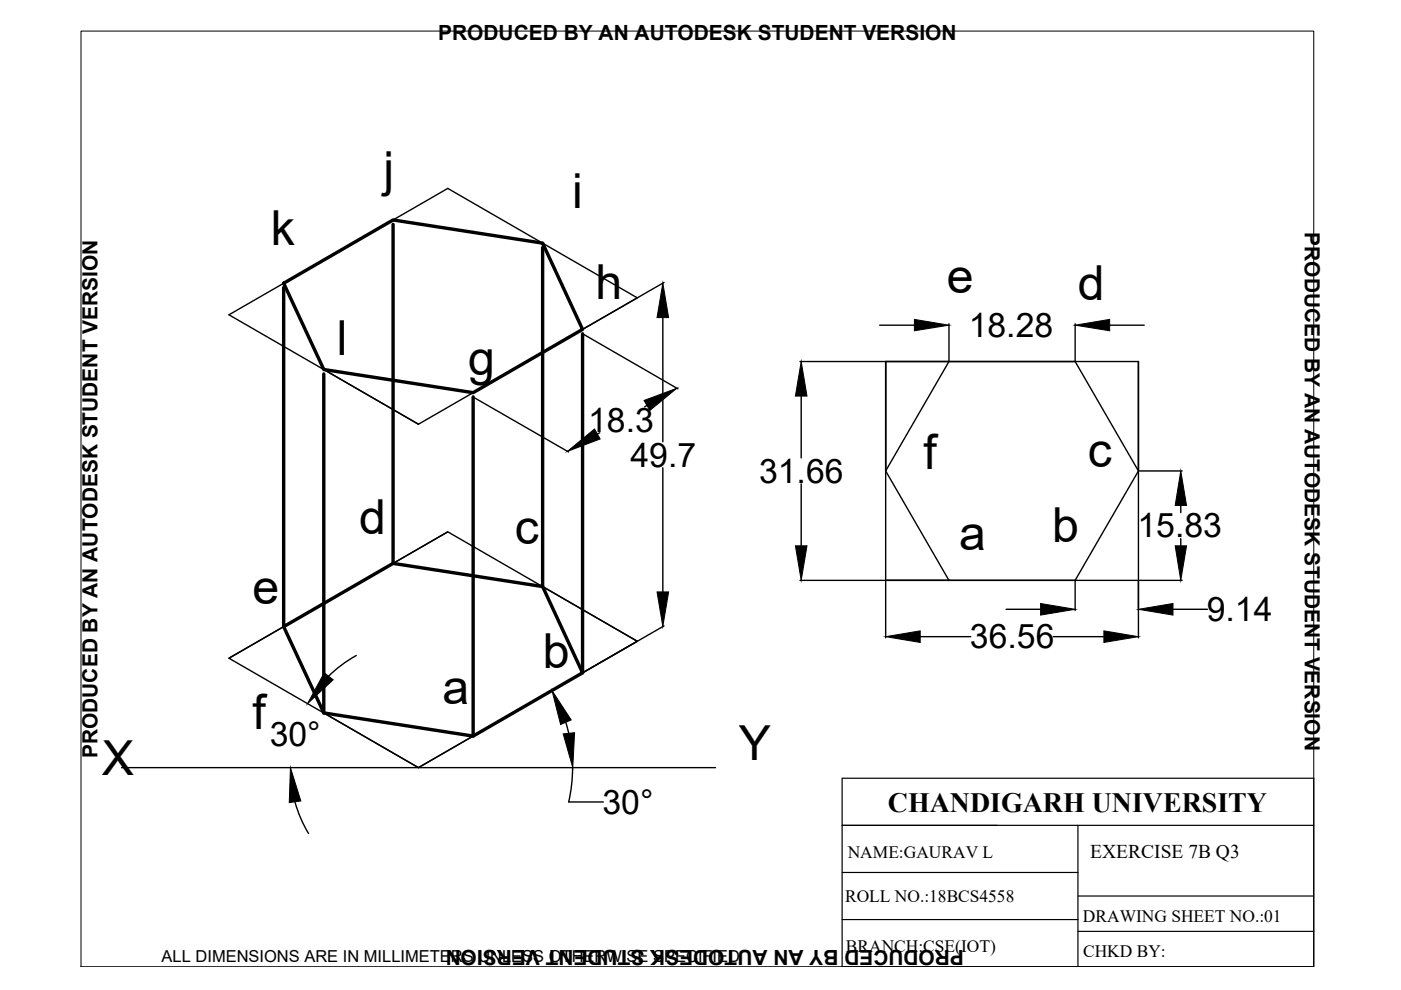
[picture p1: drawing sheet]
<svg xmlns="http://www.w3.org/2000/svg" width="297mm" height="210mm" viewBox="0 0 297 210" stroke-linecap="round" stroke-linejoin="round" font-family="sans-serif">
<!-- layer: thick continuous -->
<g fill="none" stroke="#000" stroke-width=".3">
<path d="M83.3 46.6l11.6-6.7 40.2 23.2M140.8 59.9l-17.3 9.9M60.1 60.1l-11.6 6.6 40.2 23.2 11.6-6.6M123.6 70.8l20.1 11.7M140.5 67.3v26.4M169.6 76.7h18.1M186.5 68.9h7.4M201.2 76.7h26.8l13.4 23.2-13.4 23.1h-26.8l-13.4-23.1zM201.2 76.7h-13.4h53.6M201.2 68.7v7.9M228 68.7v7.9M235.3 68.9h7.3"/>
<path d="M100.4 84.2l20.2 11.6M127.2 91.8l-.6 .2M137.1 86l-.4 .3M140.5 99.2v26.3M169.9 84v13.1M187.8 99.9v-23.2v46.3M241.4 99.9v-23.2v46.3h-53.6h13.4M241.5 99.9h9.1M94.9 112.8l-11.6 6.7M169.9 102.6v13.1M250.3 107.2v1.5M250.3 114.2v1.5"/>
<path d="M48.5 139.6l46.4-26.8 40.2 23.2-46.4 26.8zM60.1 132.9l-11.6 6.7M75.5 139a27.2 27.2 0 0 0-5.8 4.4M115 124.4l20.1 11.6M140.8 132.7l-17.3 9.9M169.6 123h18.1M187.8 123.1v12.1M195.1 135h10.7M213.3 129.2h7.3M223.3 135h10.7M228 123.1v6.3M241.4 123.1v12.1"/>
<path d="M241.5 123h9.1M248.7 129.2h7.3M68.7 151.2l20 11.6 11.6-6.7M119.9 153.1l.7 2.4M25.8 162.8h125.9M62.5 170a27.2 27.2 0 0 0 2.9 6.7M121.4 162.7a32.7 32.7 0 0 1-.8 7.3h7.3"/>
</g>
<g fill="#000" stroke="#000" stroke-width=".21">
<path d="M140.5 60l1.3 7.3h-2.5zM193.9 67.7l7.3 1.2-7.3 1.2zM228 68.9l7.3-1.2v2.4zM120.3 95.7l5.8-4.7 1.1 2.1zM136.6 84.9l6.9-2.6-5.7 4.7zM169.9 76.7l1.2 7.3h-2.5zM168.6 115.7h2.5l-1.2 7.3zM249.2 115.7h2.4l-1.3 7.3zM250.3 99.9l1.3 7.3h-2.4zM139.3 125.5h2.5l-1.3 7.3zM187.8 135l7.3-1.2v2.4zM220.6 128l7.4 1.2-7.4 1.2z"/>
<path d="M234 133.8l7.4 1.2-7.4 1.2zM241.4 129.2l7.3-1.2v2.4zM68.7 142.6l1.9 1.5-5.4 5.1zM117 146.4l4.1 6.2-2.2 1zM119.4 155.6l2.4-.3-.4 7.5zM61.6 162.8l2.2 7-2.5 .4z"/>
</g>
<path d="M83.3 47.6v71.9M115 52.5v71.9M60.1 60.9v72l8.6 18.3 31.6 4.9 23.2-13.5-8.5-18.2-31.7-4.9-23.2 13.4M60.1 60.1l23.2-13.5 31.7 4.9 8.5 18.3-23.2 13.5-31.6-5zM68.7 79.3v71.9M123.5 70.8v71.8M100.3 84.1v72" fill="none" stroke="#000" stroke-width=".72"/>
<path d="M17.2 6.6h261.3v198.4h-261.3z" fill="none" stroke="#000" stroke-width=".21"/>
<!-- layer: 0 -->
<path d="M178.5 165h100v40h-100zM178.5 175h100M228.5 175v30M178.5 195h50M178.5 185h50M228.5 190h50M228.5 197.5h50" fill="none" stroke="#000" stroke-width=".25"/>
<g font-size="10.2">
<text x="81.3" y="39.5">j</text>
<text x="121.3" y="44.2">i</text>
<text x="57.4" y="51.9">k</text>
<text x="126.2" y="63.4">h</text>
<text x="200.8" y="62.1">e</text>
<text x="228.5" y="63.6">d</text>
<text x="71.4" y="75.3">l</text>
<text x="99.3" y="79.4">g</text>
<text x="195.8" y="99.4">f</text>
<text x="230.6" y="98.9">c</text>
<text x="76.1" y="113.2">d</text>
<text x="109.1" y="115.3">c</text>
<text x="203.4" y="116.6">a</text>
<text x="223.1" y="115">b</text>
<text x="53.5" y="128">e</text>
<text x="115.1" y="141.7">b</text>
<text x="93.8" y="149.3">a</text>
<text x="53.5" y="154.5">f</text>
<text x="156.6" y="161.2">Y</text>
<text x="21.6" y="164.3">X</text>
</g>
<g font-size="7.2">
<text x="205.4" y="71.4">18.28</text>
<text x="124.7" y="91.5">18.3</text>
<text x="133.7" y="99">49.7</text>
<text x="160.9" y="102.3">31.66</text>
<text x="241.2" y="113.9">15.83</text>
<text x="255.8" y="131.7">9.14</text>
<text x="205.6" y="137.5">36.56</text>
<text x="57.2" y="158.2">30°</text>
<text x="127.7" y="172.5">30°</text>
</g>
<text font-size="5.9" x="188.2" y="172.2">CHANDIGARH UNIVERSITY</text>
<g font-size="4.4">
<text x="92.9" y="8.5">PRODUCED BY AN AUTODESK STUDENT VERSION</text>
<text x="276.6" y="49.3" transform="rotate(90 276.6 49.3)">PRODUCED BY AN AUTODESK STUDENT VERSION</text>
<text x="20.6" y="160.7" transform="rotate(-90 20.6 160.7)">PRODUCED BY AN AUTODESK STUDENT VERSION</text>
<text x="204.4" y="201.5" transform="rotate(180 204.4 201.5)">PRODUCED BY AN AUTODESK STUDENT VERSION</text>
</g>
<text font-size="4.1" x="231.2" y="182">EXERCISE 7B Q3</text>
<g font-size="3.7">
<text x="179.7" y="182">NAME:GAURAV L</text>
<text x="179.2" y="191.2">ROLL NO.:18BCS4558</text>
<text x="229.6" y="195.4">DRAWING SHEET NO.:01</text>
<text x="179.4" y="201.9">BRANCH:CSE(IOT)</text>
<text x="229.6" y="202.8">CHKD BY:</text>
</g>
<text font-size="3.5" x="34.3" y="203.9">ALL DIMENSIONS ARE IN MILLIMETERS UNLESS OTHERWISE SPECIFIED</text>
</svg>
